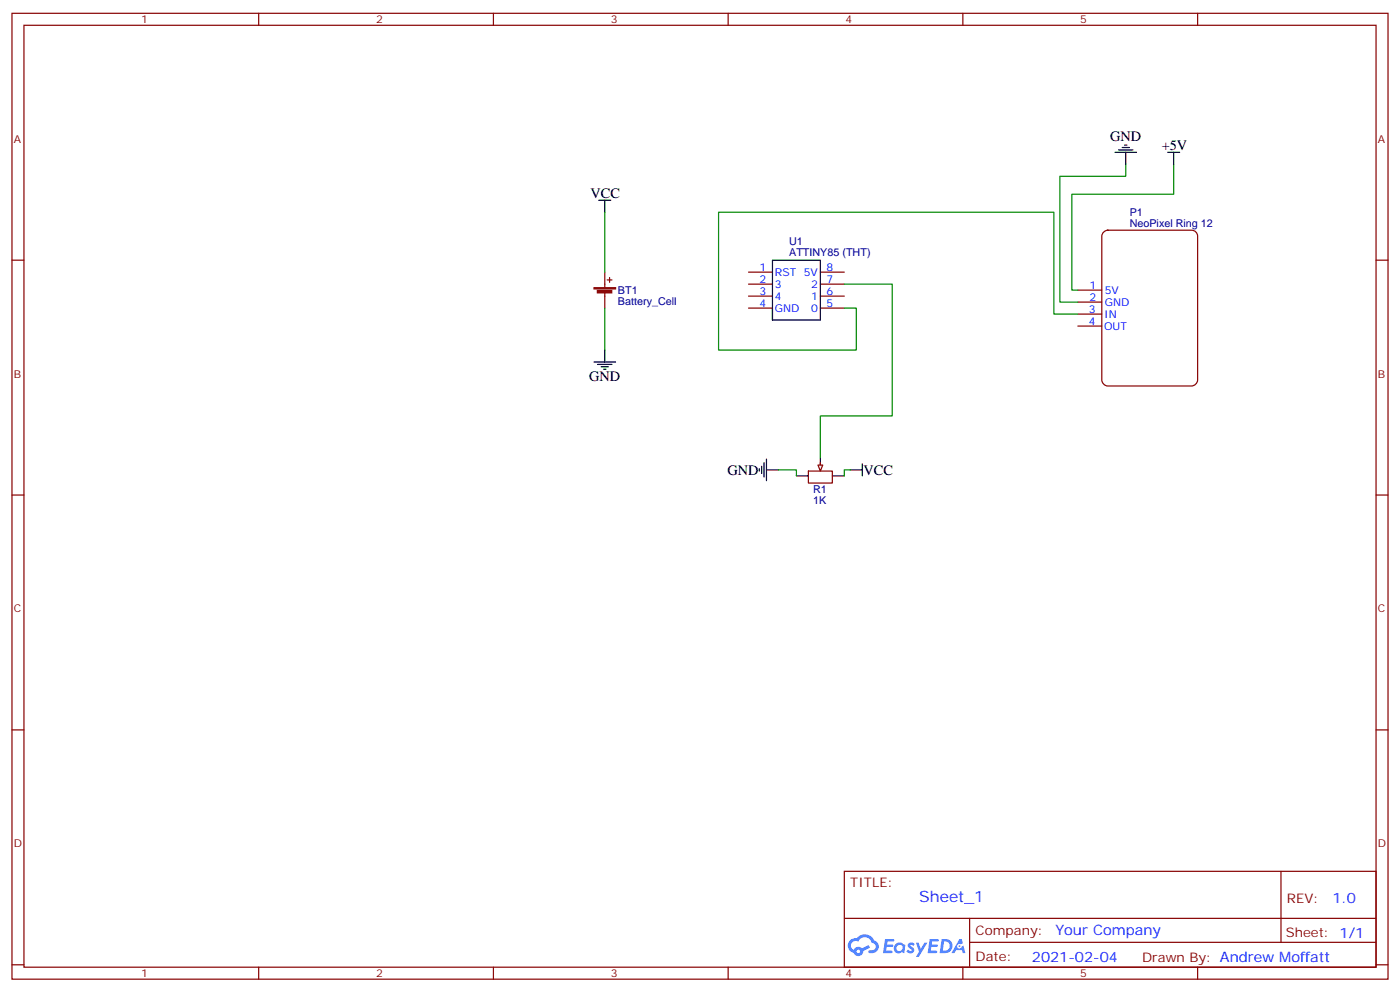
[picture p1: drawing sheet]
<svg xmlns="http://www.w3.org/2000/svg" width="412mm" height="292mm" viewBox="0 0 412 292" stroke-linecap="round" stroke-linejoin="round" font-family="sans-serif">
<g fill="none" stroke="#870000" stroke-width=".35">
<path d="M3.5 3.9h405.4v284.4h-405.4zM7.1 7.4h398.2v277.3h-398.2zM76.2 3.9v3.5M145.3 3.9v3.5M214.5 3.9v3.5M283.6 3.9v3.5M352.8 3.9v3.5M3.5 76.6h3.6M405.3 76.6h3.6M3.5 145.7h3.6M405.3 145.7h3.6M3.5 214.9h3.6"/>
<path d="M405.3 214.9h3.6M248.7 256.5h156.6v28.2h-156.6zM377.3 256.5v20.9M248.7 270.4h156.5M285.6 277.4h119.6M285.6 270.4v14.1M3.5 284h3.6M76.2 284.7v3.6M145.3 284.7v3.6M214.5 284.7v3.6M283.6 284.7v3.6M352.8 284.7v3.6"/>
<path d="M405.3 284h3.6"/>
</g>
<g fill="#5487ff">
<path d="M267.7 277.7a1.22 1.22 0 0 1 1.7 .2l-.4 .6a.47 .47 0 0 0-.3-.4 .47 .47 0 0 0-.5 .2l.1 .2a1.14 1.14 0 0 1 .8 1.8 1.14 1.14 0 0 1-1.9 0l-.2-.2 .5-.6 .7 .5a.29 .29 0 0 0 .3-.3 .29 .29 0 0 0-.2-.3 1.04 1.04 0 0 1-.6-1.7z"/>
<path d="M260.7 276.4h2.4l.3 .2-.2 .5-1.8 .1-.1 .8h1.5l.3 .4-.3 .4h-1.6l-.2 1.1h1.7l.2 .3-.2 .3-2.6 .1z"/>
<path d="M273.8 276.4h2.4l.3 .2-.1 .5-1.8 .1-.2 .8h1.6l.3 .4-.4 .4h-1.6l-.1 1.1h1.7l.2 .3-.2 .3-2.6 .1z"/>
<path d="M282.6 276.4h.7l.3 1.3-.6 .3a.69 .69 0 0 0-1 .3 .69 .69 0 0 0 .4 .9 .69 .69 0 0 0 .9-.6l.5-.2 .6 2.2h-.8l-.2-.9h-1.8l-.5 .9h-.8z"/>
<path d="M269.8 277.5h.8l.6 1.8 1.1-1.8h.9l-2.6 4.2h-.8l.9-1.5z"/>
<path d="M277.4 276.4l-.6 4.2h1.3a2.11 2.11 0 0 0 2.5-2.1 2.11 2.11 0 0 0-2.5-2.1zM278.1 277.2a1.39 1.39 0 0 1 1.7 1.4 1.39 1.39 0 0 1-1.8 1.3h-.3z"/>
<path d="M263.7 278.1a1.54 1.54 0 0 0-.1 2.1 1.54 1.54 0 0 0 2.2 .1l.6 .3 .3-2.3-.2-.3h-.4a1.49 1.49 0 0 0-2.4 .1zM264 279.1a.94 .94 0 0 1 1.8 0 .94 .94 0 0 1-1.8 0z"/>
<path d="M250.4 276.8a2.18 2.18 0 0 0 1.1 3.7 1.44 1.44 0 0 0 1.6 .9 1.44 1.44 0 0 0 1.2-1.4l2-1-.5-.8-1.9 1a1.47 1.47 0 0 0-2.4 .4 1.39 1.39 0 0 1-.7-1.9 1.39 1.39 0 0 1 2-.5 2.12 2.12 0 0 1 2.2-1.3 2.12 2.12 0 0 1 1.9 1.7 1.14 1.14 0 0 1 1.1 1.4 1.14 1.14 0 0 1-1.7 .7 .43 .43 0 0 0-.5 .4 .43 .43 0 0 0 .4 .5 1.98 1.98 0 0 0 2.5-1.2 1.98 1.98 0 0 0-1.2-2.6 3.1 3.1 0 0 0-5.3-.6l-.9 .1zM252.3 280.1a.55 .55 0 0 1 1.1 0 .55 .55 0 0 1-1.1 0z"/>
<circle cx="282.6" cy="278.5" r=".26"/>
</g>
<path d="M220.5 80.1h7M220.5 83.6h7M220.5 87.2h7M220.5 90.7h7M241.7 80.1h7M241.7 83.6h7M241.7 87.2h7M241.7 90.7h7M238.1 138.7h7.1v3.5h-7.1zM241.7 136.2v1.8" fill="none" stroke="#870000" stroke-width=".35"/>
<path d="M227.5 90.7v3.5h14.2v-17.6h-14.2v17.6M241.7 134.8v3.5M234.6 140.1h3.5M245.2 140.1h3.5" fill="none" stroke="#000" stroke-width=".35"/>
<path d="M240.9 136.9h1.5l-.7 1.8z" fill="#f0f0f0" stroke="#870000" stroke-width=".35"/>
<g fill="#850000" stroke="#850000" stroke-width=".35">
<path d="M175 84.7h6.3v.4h-6.3z"/>
<path d="M176 85.5h4.2v.7h-4.2z"/>
</g>
<path d="M178.2 80.1v4.6M178.2 86.1v4.6M178.9 82.4h1.4M179.6 81.7v1.4" fill="none" stroke="#850000" stroke-width=".35"/>
<path d="M325.1 68.3l1.2-.5h24.7a1.76 1.76 0 0 1 1.8 1.7v42.4a1.89 1.89 0 0 1-1.8 1.7h-24.7a1.89 1.89 0 0 1-1.7-1.7v-42.4zM317.5 85.4h7.1M317.5 88.9h7.1M317.5 92.5h7.1M317.5 96h7.1" fill="none" stroke="#870000" stroke-width=".35"/>
<g fill="none" stroke="#000" stroke-width=".35">
<path d="M176.4 58.9h3.5M178.2 58.9v3.6M328.4 44.8h6.4M329.5 44.1h4.2M330.6 43.4h2.1M331.3 42.7h.7M331.6 44.8v3.6M344 44.8h3.5M345.7 44.8v3.6M175 106.6h6.3M176 107.3h4.3M177.1 108h2.1"/>
<path d="M177.8 108.7h.7M178.2 103v3.6M223.7 138v.7M224.4 137.3v2.1M225.1 136.2v4.2M225.8 138.3h3.5M225.8 135.1v6.4M250.5 138.3h3.5M254 136.6v3.5"/>
</g>
<path d="M331.6 48.4v3.5h-19.4v37h5.3M345.7 48.4v8.8h-30v28.2h1.8M178.2 62.5v17.6M178.2 90.7v12.3M248.7 83.6h14.1v38.8h-21.1v12.4M248.7 90.7h3.5v12.3h-40.5v-40.5h98.7v30h7.1M229.3 138.3h5.3v1.8M250.5 138.3h-1.8v1.8" fill="none" stroke="#008700" stroke-width=".35"/>
<text font-size="4.6" fill="#00f" x="270.8" y="265.5">Sheet_1</text>
<g font-size="4.2">
<text x="327" y="41.6">GND</text>
<text x="342.2" y="44.1">+5V</text>
<text x="173.9" y="58.2">VCC</text>
<text x="173.6" y="112.2">GND</text>
<text x="214.3" y="139.7">GND</text>
<text x="254.4" y="139.7">VCC</text>
</g>
<g font-size="4.2" fill="#00f">
<text x="392.5" y="265.8">1.0</text>
<text x="310.9" y="275.3">Your Company</text>
<text x="304" y="283.1">2021-02-04</text>
</g>
<g font-size="3.9" fill="#800">
<text x="250.5" y="261.1">TITLE:</text>
<text x="379.1" y="265.8">REV:</text>
<text x="287.4" y="275.3">Company:</text>
<text x="378.7" y="275.9">Sheet: 1/1</text>
<text x="287.4" y="283">Date:</text>
<text x="336.4" y="283.1">Drawn By: Andrew Moffatt</text>
</g>
<g font-size="3.2" fill="#800">
<text x="41.6" y="6.9">1</text>
<text x="110.8" y="6.9">2</text>
<text x="179.9" y="6.9">3</text>
<text x="249.1" y="6.9">4</text>
<text x="318.2" y="6.9">5</text>
<text x="4.1" y="42">A</text>
<text x="405.9" y="42">A</text>
<text x="4.1" y="111.2">B</text>
<text x="405.9" y="111.2">B</text>
<text x="4.1" y="180.3">C</text>
<text x="405.9" y="180.3">C</text>
<text x="4.1" y="249.4">D</text>
<text x="405.9" y="249.4">D</text>
<text x="41.6" y="287.7">1</text>
<text x="110.8" y="287.7">2</text>
<text x="179.9" y="287.7">3</text>
<text x="249.1" y="287.7">4</text>
<text x="318.2" y="287.7">5</text>
</g>
<g font-size="3.2" fill="#000080">
<text x="332.8" y="63.7">P1</text>
<text x="332.8" y="66.7">NeoPixel Ring 12</text>
<text x="232.5" y="75.3">ATTINY85 (THT)</text>
<text x="232.5" y="72.1">U1</text>
<text x="182" y="89.7">Battery_Cell</text>
<text x="182" y="86.6">BT1</text>
<text x="239.5" y="148.3">1K</text>
<text x="239.5" y="145.2">R1</text>
</g>
<g font-size="3.2" fill="#00f">
<text x="223.8" y="79.8">1</text>
<text x="223.8" y="83.3">2</text>
<text x="228.2" y="81.2">RST 5V</text>
<text x="243.4" y="79.8">8</text>
<text x="243.4" y="83.3">7</text>
<text x="223.8" y="86.8">3</text>
<text x="228.2" y="84.7">3</text>
<text x="228.2" y="88.2">4</text>
<text x="238.9" y="84.7">2</text>
<text x="238.9" y="88.2">1</text>
<text x="243.4" y="86.8">6</text>
<text x="320.9" y="85">1</text>
<text x="320.9" y="88.6">2</text>
<text x="325.4" y="86.5">5V</text>
<text x="325.4" y="90">GND</text>
<text x="223.8" y="90.3">4</text>
<text x="228.2" y="91.8">GND</text>
<text x="238.9" y="91.8">0</text>
<text x="243.4" y="90.3">5</text>
<text x="320.8" y="92.1">3</text>
<text x="320.8" y="95.6">4</text>
<text x="325.3" y="93.5">IN</text>
<text x="325.3" y="97">OUT</text>
</g>
</svg>
